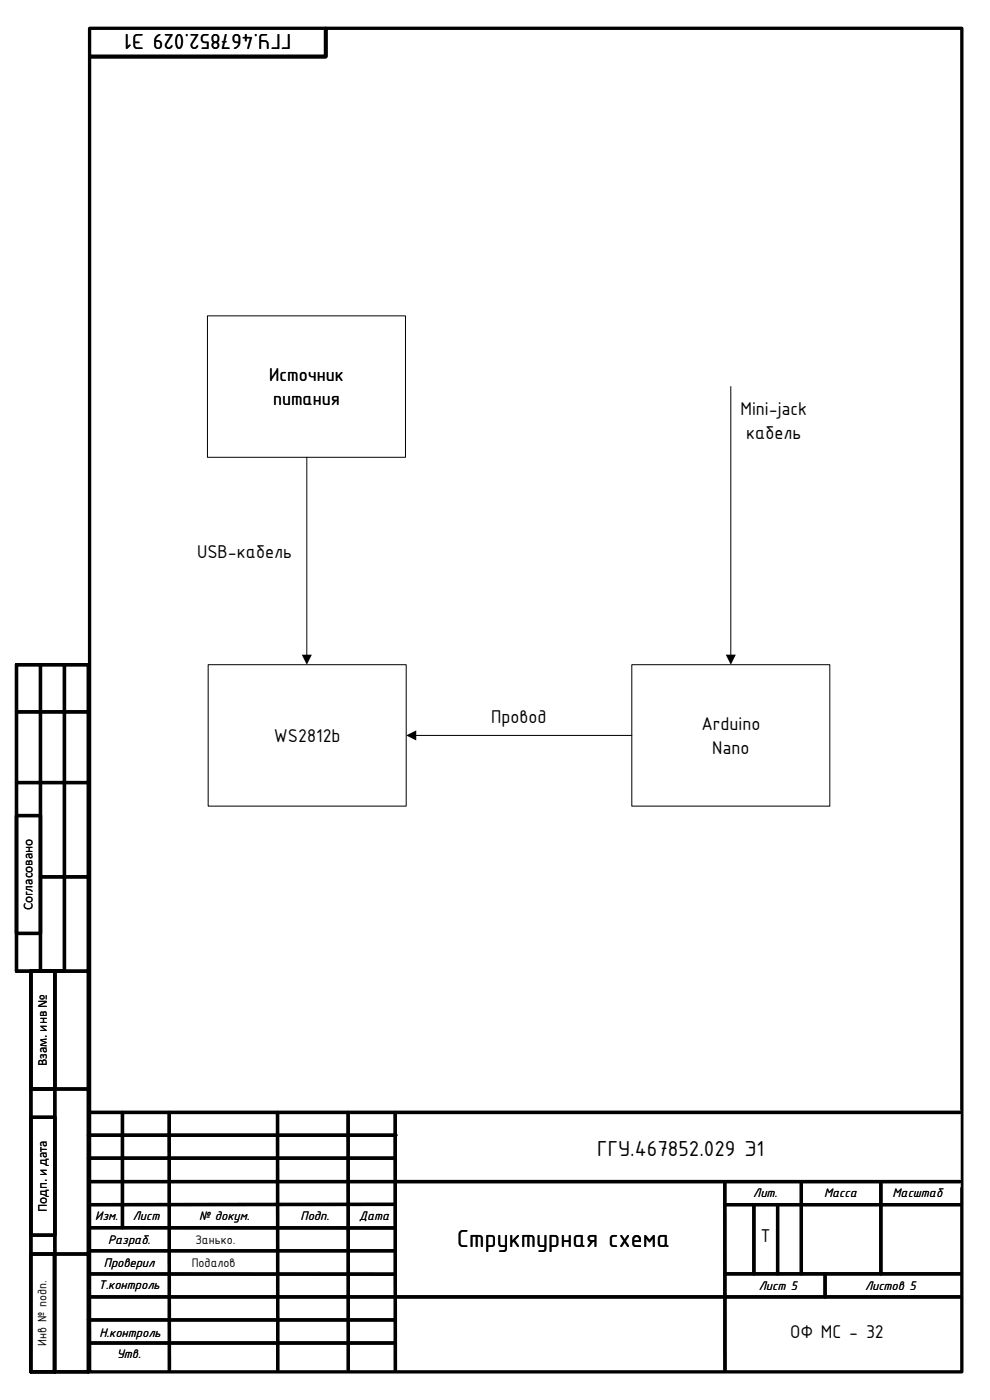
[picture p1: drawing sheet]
<svg xmlns="http://www.w3.org/2000/svg" width="210mm" height="297mm" viewBox="0 0 210 297" stroke-linecap="round" stroke-linejoin="round" font-family="sans-serif">
<path d="M0 0h210v297h-210zM85 235.6h118.6v16.2h-118.6zM188.8 259.1h12v6h-12zM33.8 260.7h23.8v4.5h-23.8zM153.2 274.5h48.6v16.2h-48.6z" fill="none" stroke="#fff" stroke-width=".21"/>
<g fill="none" stroke="#000" stroke-width=".71">
<path d="M19 6h185v285h-185zM3.5 151h15.3M8.6 141v65M13.7 141v65M3.5 173h5.1v25h-5.1zM3.5 166h15.3M8.6 186h10.2M6.6 206h5v25h-5zM6.6 206v85h12.2v-150h-15.3v65h15.3M11.6 206v85M6.6 237h5v25h-5zM6.6 231h12.2"/>
<path d="M26 236v24.4M35.9 236v54.7M58.9 236v54.7M73.8 236l.1 54.7M83.8 236l.1 54.7M203.7 236h-184.8l.1 54.7M18.8 245.7h65M18.8 240.8h65.2M18.9 250.6h184.8M83.8 255.5h-64.9M153.7 250.6l.1 40.1M153.7 255.5h50"/>
<path d="M159.9 255.5v14.7M164.9 255.5v14.7M170 250.6v19.6M186.8 250.6v19.6M6.5 266h5v25h-5zM6.6 266h12.2M18.8 280h65.1M18.9 275.1h184.8M18.9 265.3h64.9M18.9 260.4l64.9 .1M18.9 270.2l64.9 .1M153.7 270.2h50"/>
<path d="M175 270.2v4.9M18.9 284.9h65"/>
</g>
<path d="M69.1 6.1v5.9h-50" fill="none" stroke="#000" stroke-width=".79"/>
<path d="M44 67h42v30h-42zM65.1 97v42.1M155 82v57.1M44.2 141h42v30h-42zM88 156h46M134 141h42v30h-42z" fill="none" stroke="#000" stroke-width=".21"/>
<path d="M64 138.9h2.1l-1 2.1zM153.9 138.9h2.2l-1.1 2.1zM86.1 156l2.2-1.1v2.2z" fill="#000"/>
<text font-size="5.6" x="97" y="264.5">Структурная схема</text>
<g font-size="5">
<text x="61.8" y="7.3" transform="rotate(-180 61.8 7.3)">ГГУ.467852.029 Э1</text>
<text x="126.7" y="245.2">ГГУ.467852.029 Э1</text>
</g>
<g font-size="4.2">
<text x="57.1" y="80.7">Источник</text>
<text x="57.9" y="85.8">питания</text>
<text x="157.1" y="87.9">Mini-jack</text>
<text x="158.3" y="93">кабель</text>
<text x="41.8" y="118.3">USB-кабель</text>
<text x="104.1" y="153.3">Провод</text>
<text x="148.8" y="154.8">Arduino</text>
<text x="58.1" y="157.3">WS2812b</text>
<text x="151.1" y="159.8">Nano</text>
<text x="161.3" y="263.4">Т</text>
<text x="167.6" y="283.9">ОФ МС - 32</text>
</g>
<g font-size="2.8">
<text x="6.9" y="193.1" transform="rotate(-90 6.9 193.1)">Согласовано</text>
<text x="9.9" y="226.2" transform="rotate(-90 9.9 226.2)">Взам. инв №</text>
<text x="9.9" y="257.1" transform="rotate(-90 9.9 257.1)">Подп. и дата</text>
<text x="159.7" y="254">Лит.</text>
<text x="174.8" y="254">Масса</text>
<text x="189.3" y="254">Масштаб</text>
<text x="20.2" y="258.9">Изм.</text>
<text x="22.9" y="263.9">Разраб.</text>
<text x="28.2" y="258.9">Лист</text>
<text x="41.5" y="263.8">Занько.</text>
<text x="42.2" y="258.9">№ докум.</text>
<text x="63.8" y="258.9">Подп.</text>
<text x="76.2" y="258.9">Дата</text>
<text x="22" y="268.7">Проверил</text>
<text x="40.7" y="268.7">Подалов</text>
<text x="20.9" y="273.4">Т.контроль</text>
<text x="160.9" y="273.6">Лист 5</text>
<text x="183.5" y="273.6">Листов 5</text>
<text x="9.8" y="285.5" transform="rotate(-90 9.8 285.5)">Инв № подп.</text>
<text x="21.1" y="283.5">Н.контроль</text>
<text x="24.8" y="288.2">Утв.</text>
</g>
</svg>
